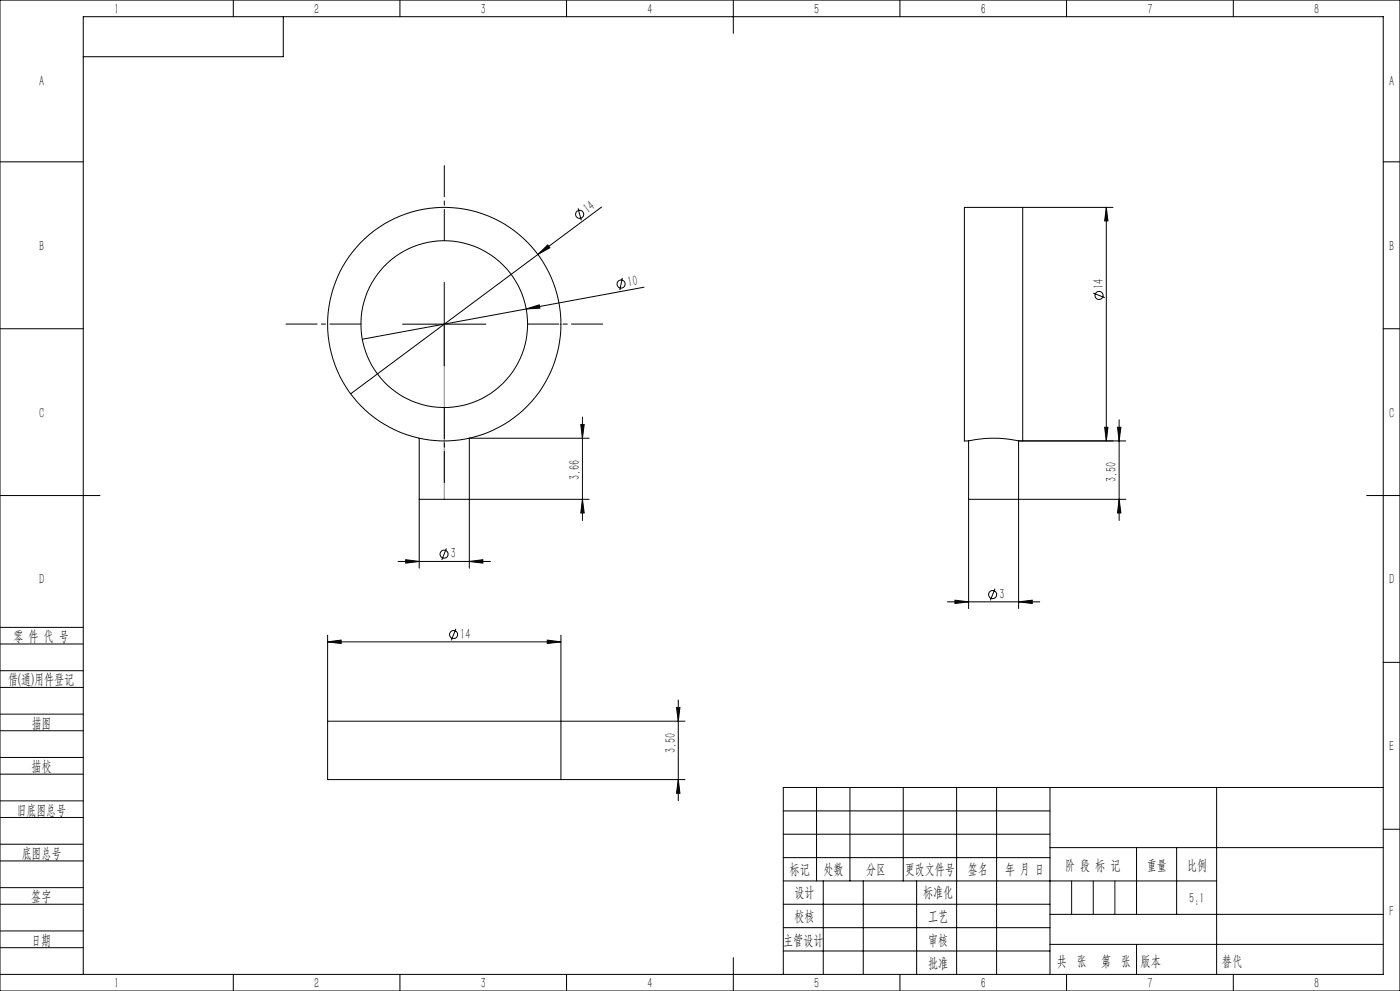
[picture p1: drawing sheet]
<svg xmlns="http://www.w3.org/2000/svg" width="420mm" height="297mm" viewBox="0 0 420 297" stroke-linecap="round" stroke-linejoin="round" font-family="sans-serif">
<g fill="none" stroke="#000" stroke-width=".3">
<path d="M0 0h420v297h-420zM70 0v5M85 5v12h-60M120 0v5M170 0v5M220 0v10M270 0v5M320 0v5M370 0v5M0 48.5h25M415 48.5h5M161.4 76.3l2.9-2.9 .7 .9z"/>
<path d="M161.4 76.3l-56.2 41.7M173.4 62.4l1 3.6M180.5 62.1l-19.1 14.2M306.8 62.2v69.9M331.9 62.2l.5 4h-1zM331.9 62.2v69.9M333.9 62.2h-44.6v69.9h1.3M0 98.5h25M120.8 97.2h25M133.3 84.6v25M157.9 92.6l3.9-1.2 .2 1zM157.9 92.6l-49.2 9.1"/>
<path d="M186.7 83.3l-.8 3.7M193.2 86.1l-35.3 6.5M328 87.8l3.4 1.4M415 98.5h5M125.8 131.3v39M174.2 127.2h1.1l-.6 4.1zM174.7 125v31M176.7 131.3h-35.9v39M290.6 132.1a34.9 34.9 0 0 1 15 0M290.6 132.1v50.3M305.6 132.1v50.3M331.4 128.1h1l-.5 4z"/>
<path d="M335.2 128.1h1.1l-.6 4zM335.7 125.8v30.2M337.7 132.1h-32.1M0 148.5h30M125.8 149.6h50.9M174.7 149.6l.6 4.1h-1.1zM335.7 149.6l.6 4.1h-1.1zM337.7 149.6h-47.1M410 148.5h10M119.4 168.3h27.7M121.7 167.7l4.1 .6-4.1 .5zM133.9 164.4l-1.4 3.4"/>
<path d="M140.8 168.3l4.1-.6v1.1zM286.5 179.9l4.1 .5-4.1 .5zM298.5 176.5l-1.4 3.4M0 193h25M0 188h25M98.3 192.4l4-.6v1.1zM98.3 190.4v43.2h70M98.3 192.4h70M136.8 188.5l-1.4 3.4M164.2 191.8l4.1 .6-4.1 .5zM168.3 190.4v43.2M284.2 180.4h27.7"/>
<path d="M305.6 180.4l4.1-.5v1zM415 198.5h5M0 206h25M0 201h25M0 219h25M0 214h25M203 212.1h1l-.5 4zM203.5 209.8v30.2M205.5 216.1h-107.2M0 232h25M0 227h25M168.3 233.6h37.2"/>
<path d="M203.5 233.6l.5 4.1h-1zM245 236v28M255 236v28M271 236v28M287 236v56M299 236v56M315 236v56M365 236v56M415 236h-180v56M0 245h25M0 240h25M0 258h25"/>
<path d="M0 253h25M235 243h80M235 250h80M235 257h80M315 254h100M341 254v20M353 254v20M415 248.5h5M0 271h25M0 266h25M0 279h25M235 271h80"/>
<path d="M235 264h130M235 278h80M247 264v28M259 264v28M275 264v28M315 274h100M0 284h25M0 292h415v-287h-390v287M70 292v5M120 292v5M170 292v5M220 287v10"/>
<path d="M235 285h80M270 292v5M315 283h100M320 292v5M370 292v5"/>
<circle cx="173.9" cy="64.2" r="1.21"/>
<circle cx="133.3" cy="97.1" r="35"/>
<circle cx="133.3" cy="97.1" r="25"/>
<circle cx="186.3" cy="85.1" r="1.23"/>
<circle cx="329.7" cy="88.5" r="1.22"/>
<circle cx="133.2" cy="166.1" r="1.22"/>
<circle cx="297.8" cy="178.2" r="1.22"/>
<circle cx="136.1" cy="190.2" r="1.22"/>
</g>
<path d="M321.5 264v10M328 264v10M334.5 264v10M341 283v9" fill="none" stroke="#0a0605" stroke-width=".3"/>
<path d="M133.3 97.2v52.4" fill="none" stroke="#808080" stroke-width=".3"/>
<path d="M133.3 72.1v-22.5M108.3 97.1h-22.5M158.3 97.1h22.5M133.3 122.1v22.5" fill="none" stroke="#000" stroke-width=".3" stroke-dasharray="30.5 1.3 1.3 1.3" stroke-dashoffset="21.1"/>
<g fill="#000">
<path d="M161.4 76.3l2.9-2.9 .7 .9zM157.9 92.6l3.9-1.2 .2 1z"/>
<path d="M331.9 62.2l.5 4h-1zM331.4 128.1h1l-.5 4z"/>
<path d="M174.7 149.6l.6 4.1h-1.1zM174.2 127.2h1.1l-.6 4.1zM335.7 149.6l.6 4.1h-1.1zM335.2 128.1h1.1l-.6 4zM203.5 233.6l.5 4.1h-1zM203 212.1h1l-.5 4z"/>
<path d="M140.8 168.3l4.1-.6v1.1zM121.7 167.7l4.1 .6-4.1 .5zM305.6 180.4l4.1-.5v1zM286.5 179.9l4.1 .5-4.1 .5zM164.2 191.8l4.1 .6-4.1 .5zM98.3 192.4l4-.6v1.1z"/>
</g>
<g font-size="4.4">
<text x="34.2" y="4.1">1</text>
<text x="94.2" y="4.1">2</text>
<text x="144.2" y="4.1">3</text>
<text x="194.2" y="4.1">4</text>
<text x="244.2" y="4.1">5</text>
<text x="294.2" y="4.1">6</text>
<text x="344.2" y="4.1">7</text>
<text x="394.2" y="4.1">8</text>
<text x="11.7" y="25.9">A</text>
<text x="416.7" y="25.9">A</text>
<text x="176.3" y="64.1" transform="rotate(-37 176.3 64.1)">14</text>
<text x="11.7" y="75.1">B</text>
<text x="416.7" y="75.1">B</text>
<text x="188.6" y="86" transform="rotate(-10 188.6 86)">10</text>
<text x="331" y="86.5" transform="rotate(-90 331 86.5)">14</text>
<text x="11.7" y="125.1">C</text>
<text x="416.7" y="125.1">C</text>
<text x="173.9" y="144" transform="rotate(-90 173.9 144)">3.66</text>
<text x="334.9" y="144.5" transform="rotate(-90 334.9 144.5)">3.50</text>
<text x="135.2" y="167.4">3</text>
<text x="11.7" y="175.1">D</text>
<text x="299.8" y="179.5">3</text>
<text x="416.7" y="175.1">D</text>
<text x="138.1" y="191.5">14</text>
<text x="4" y="192">零 件 代 号</text>
<text x="2.5" y="205.1">借(通)用件登记</text>
<text x="9.5" y="218.1">描图</text>
<text x="202.6" y="225.8" transform="rotate(-90 202.6 225.8)">3.50</text>
<text x="416.7" y="225.1">E</text>
<text x="9.5" y="231.1">描校</text>
<text x="5" y="244.2">旧底图总号</text>
<text x="6.5" y="257.2">底图总号</text>
<text x="236.9" y="261.9">标记</text>
<text x="247.1" y="261.9">处数</text>
<text x="259.9" y="261.9">分区</text>
<text x="271.5" y="261.9">更改文件号</text>
<text x="290.4" y="261.9">签名</text>
<text x="301.5" y="261.9">年 月 日</text>
<text x="319.5" y="260.6">阶 段 标 记</text>
<text x="344" y="260.6">重量</text>
<text x="356.1" y="260.6">比例</text>
<text x="238.3" y="268.9">设计</text>
<text x="276.9" y="268.9">标准化</text>
<text x="9.4" y="270.1">签字</text>
<text x="356.8" y="270.7">5:1</text>
<text x="416.8" y="274.4">F</text>
<text x="238.3" y="276.1">校核</text>
<text x="278.4" y="276">工艺</text>
<text x="9.4" y="283.2">日期</text>
<text x="234.9" y="283.3">主管设计</text>
<text x="278.4" y="283.3">审核</text>
<text x="278.4" y="290.2">批准</text>
<text x="317.1" y="289.4">共 张</text>
<text x="330.3" y="289.4">第 张</text>
<text x="342.1" y="289.4">版本</text>
<text x="34.2" y="296.1">1</text>
<text x="94.2" y="296.1">2</text>
<text x="144.2" y="296.1">3</text>
<text x="194.2" y="296.1">4</text>
<text x="244.2" y="296.1">5</text>
<text x="294.2" y="296.1">6</text>
<text x="344.2" y="296.1">7</text>
<text x="394.2" y="296.1">8</text>
</g>
<text font-size="4.4" fill="#0a0605" x="366.6" y="289.4">替代</text>
</svg>
